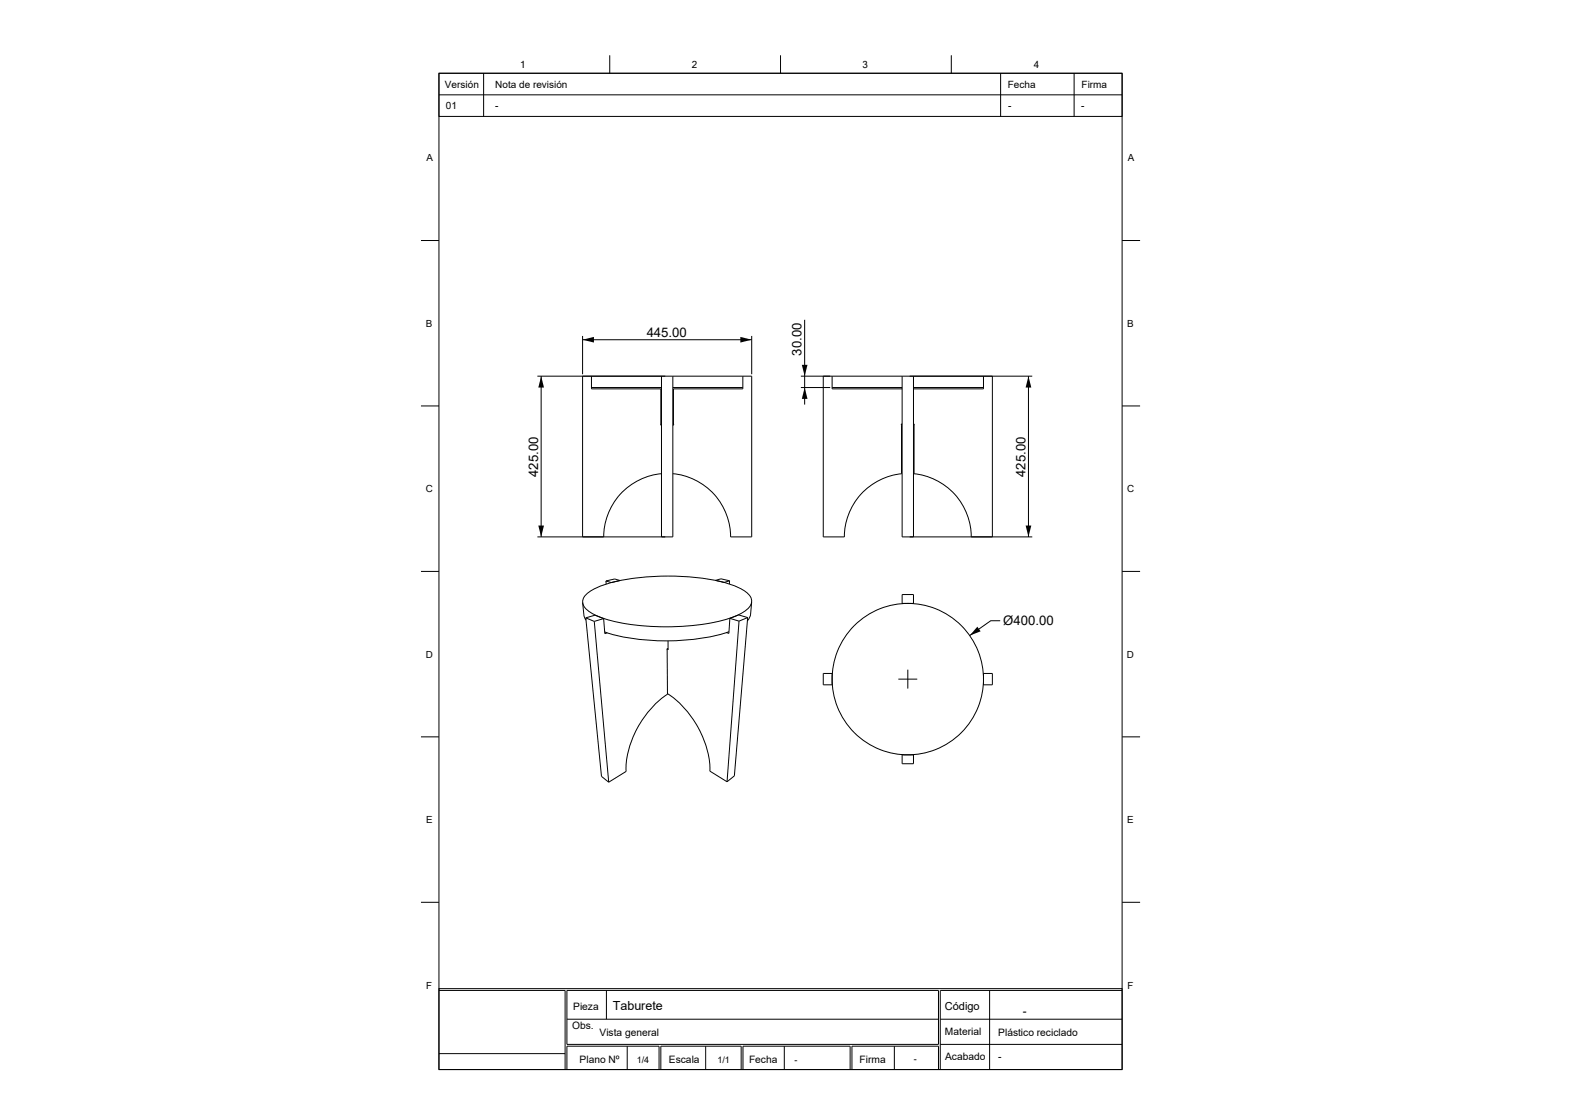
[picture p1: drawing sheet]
<svg xmlns="http://www.w3.org/2000/svg" width="420mm" height="297mm" viewBox="0 0 420 297" stroke-linecap="round" stroke-linejoin="round" font-family="sans-serif">
<g fill="none" stroke="#000" stroke-width=".27">
<path d="M117.3 19.6h182.5v11.5h-182.5zM117.3 19.6h182.5v266.1h-182.5zM129.2 19.6v11.5M162.9 14.8v4.8M208.5 14.8v4.8M254.2 14.8v4.8M267.3 19.6v11.5M287 19.6v11.5M117.3 25.3h182.5M112.5 64.2h4.8M299.8 64.2h4.8M155.7 89.7v10.3"/>
<path d="M155.7 90.7h45.1M200.8 89.7v10.3M215 85.4v22.7M112.5 108.4h4.8M143.6 100.5h57.2v42.9h-5.6a16.9 16.9 0 0 0-15.4-16.9M144.6 100.5v42.9M155.7 100.5v42.9M158 100.5v3.4h18.6l-.1 9.5 .2 .1M158 103.5h18.7M176.7 100.5v42.9M179.8 100.5v42.9h-36.2M179.8 103.5h18.7"/>
<path d="M198.5 100.5v3.4h-18.6l.1 9.5-.2 .1M214 100.5h61.8M214 103.5h7.8M220 100.5v42.9h5.6a17 17 0 0 1 15.3-16.9l-.1-13.1 .2-.1M222.3 103.5h18.7M222.3 100.5v3.4h18.7M241 100.5v42.9h34.8M244.1 100.5v42.9M244.1 113.3l.2 .1-.1 13.1a17 17 0 0 1 15.3 16.9M244.1 103.5h18.7M262.8 100.5v3.4h-18.7M265.1 100.5v42.9"/>
<path d="M274.8 100.5v42.9M299.8 108.4h4.8M176.7 126.5a16.9 16.9 0 0 0-15.4 16.9M112.5 152.6h4.8M156.5 158.9a19.7 19.7 0 0 1 9.9-4 65.1 65.1 0 0 1 29.1 1.3 8.2 8.2 0 0 1 5.2 3.6 3.1 3.1 0 0 1-1.8 3.5 36.3 36.3 0 0 1-16.4 4 55.1 55.1 0 0 1-23.1-2.9 5.5 5.5 0 0 1-3.7-3.6 2.61 2.61 0 0 1 .8-1.9zM161.9 155.2v.8M161.9 155.2l2.3-.6 1.4 .4-2.3 .6zM191.2 155l1.4-.4 2.3 .5-1.4 .5zM194.9 155.1v.9M299.8 152.6h4.8M155.7 160.9l.4 3.7 .5 1M156.5 165l2.5-.7 2.3 .9"/>
<path d="M156.5 165l4.2 42.4 1.9 1.5M156.5 165l2.3 1M158.8 166l3.8 42.9M161.3 165.2l.3 4 .6-.2M161.3 165.2l-2.5 .8M178.2 173.4h.1M178.4 173.2h.1M178.4 173.2l-.2 .2 .1 12a25.6 25.6 0 0 0-11 20.6l-4.7 2.9M178.5 171.2v2.2h-.2M178.5 173.2h-.1M178.5 173.3l-.2 .1M194.8 168.7a58.1 58.1 0 0 1-33.2 .1"/>
<path d="M195 165.2l-.3 4-.6-.2M195 165.2l2.4 .7M197.4 165.9l-3.2 42.9M199.8 164.9l-2.4 1M199.8 164.9l-2.5-.7-2.3 1M199.8 164.9l-3.6 42.3-2 1.6M200.8 160.7l-.3 3.7-.8 1.4M222.3 179.9v3M222.4 179.9h-2.4v3h2.4M241 161.2v-2.4h3.1v2.4M241 161.2h3.1M242.5 178.9v5"/>
<path d="M262.7 179.9h2.4v3h-2.4M262.8 179.9v3M267.2 165.8h-2.5l-5.6 3.9M112.5 196.8h4.8M178.3 185.3a25.8 25.8 0 0 1 11.4 20.7l4.5 2.8M240 181.4h5.1M299.8 196.8h4.8M241 201.6h3.1v2.4h-3.1zM112.5 241h4.8M299.8 241h4.8M117.3 264.1h182.5v21.6h-182.5zM117.3 264.5h33.7v21.2"/>
<path d="M151.5 264.5h99.2v14.4h-99.2zM151.5 272.2h99.2M162 264.5v7.7M167.6 279.4v6.3M188.5 279.4v6.3M209.5 279.4v6.3M238.9 279.4v6.3M251.2 278.9h48.6M251.2 272.2h48.6M264.4 264.5v21.2M299.8 264.5h-48.6v21.2M117.3 281.4h33.7"/>
<path d="M151.5 285.7v-6.3h24.6v6.3M176.6 285.7v-6.3h21.4v6.3M198.5 285.7v-6.3h28.6v6.3M227.6 285.7v-6.3h23.1v6.3"/>
<circle cx="242.5" cy="181.4" r="20.2"/>
</g>
<path d="M155.7 90.7l3-.7v1.5zM197.8 90l3 .7-3 .8zM144.6 100.5l.7 3h-1.5zM214.2 97.4h1.5l-.7 3.1zM215 103.5l.7 3h-1.5zM274.8 100.5l.7 3h-1.5zM143.8 140.4h1.5l-.7 3zM274 140.4h1.5l-.7 3zM261.1 167.4l.9 1.2-2.9 1.1z" fill="#000"/>
<g font-size="3.5">
<text x="172.8" y="89.9">445.00</text>
<text x="214.2" y="95" transform="rotate(-90 214.2 95)">30.00</text>
<text x="143.7" y="127.4" transform="rotate(-90 143.7 127.4)">425.00</text>
<text x="273.9" y="127.4" transform="rotate(-90 273.9 127.4)">425.00</text>
<text x="268" y="167.1">Ø400.00</text>
</g>
<text font-size="3.3" x="163.7" y="269.7">Taburete</text>
<text font-size="3.1" x="273.3" y="271.1">-</text>
<text font-size="3" x="252.4" y="269.7">Código</text>
<g font-size="2.7">
<text x="118.9" y="23.4">Versión</text>
<text x="132.3" y="23.4">Nota de revisión</text>
<text x="269.3" y="23.4">Fecha</text>
<text x="289" y="23.4">Firma</text>
<text x="119.1" y="29.1">01</text>
<text x="132.3" y="29.1">-</text>
<text x="269.3" y="29.1">-</text>
<text x="288.9" y="29.1">-</text>
<text x="153.1" y="269.6">Pieza</text>
<text x="152.9" y="274.9">Obs.</text>
<text x="160.2" y="276.7">Vista general</text>
<text x="252.5" y="276.5">Material</text>
<text x="266.7" y="276.6">Plástico reciclado</text>
<text x="154.8" y="283.9">Plano Nº</text>
<text x="178.7" y="283.8">Escala</text>
<text x="200.1" y="283.9">Fecha</text>
<text x="229.7" y="283.8">Firma</text>
<text x="252.5" y="283.2">Acabado</text>
<text x="266.7" y="283.2">-</text>
</g>
<g font-size="2.6">
<text x="139" y="18.1">1</text>
<text x="184.9" y="18.1">2</text>
<text x="230.5" y="18.1">3</text>
<text x="276.2" y="18.1">4</text>
<text x="114" y="43.1">A</text>
<text x="301.3" y="43.1">A</text>
<text x="113.8" y="87.3">B</text>
<text x="301.1" y="87.3">B</text>
<text x="113.8" y="131.5">C</text>
<text x="301.1" y="131.5">C</text>
<text x="113.7" y="175.7">D</text>
<text x="301.1" y="175.7">D</text>
<text x="113.8" y="219.9">E</text>
<text x="301.2" y="219.9">E</text>
<text x="113.9" y="264.1">F</text>
<text x="301.2" y="264.1">F</text>
</g>
<g font-size="2.4">
<text x="170.1" y="283.9">1/4</text>
<text x="191.7" y="283.9">1/1</text>
<text x="212.2" y="283.8">-</text>
<text x="244.1" y="283.7">-</text>
</g>
</svg>
